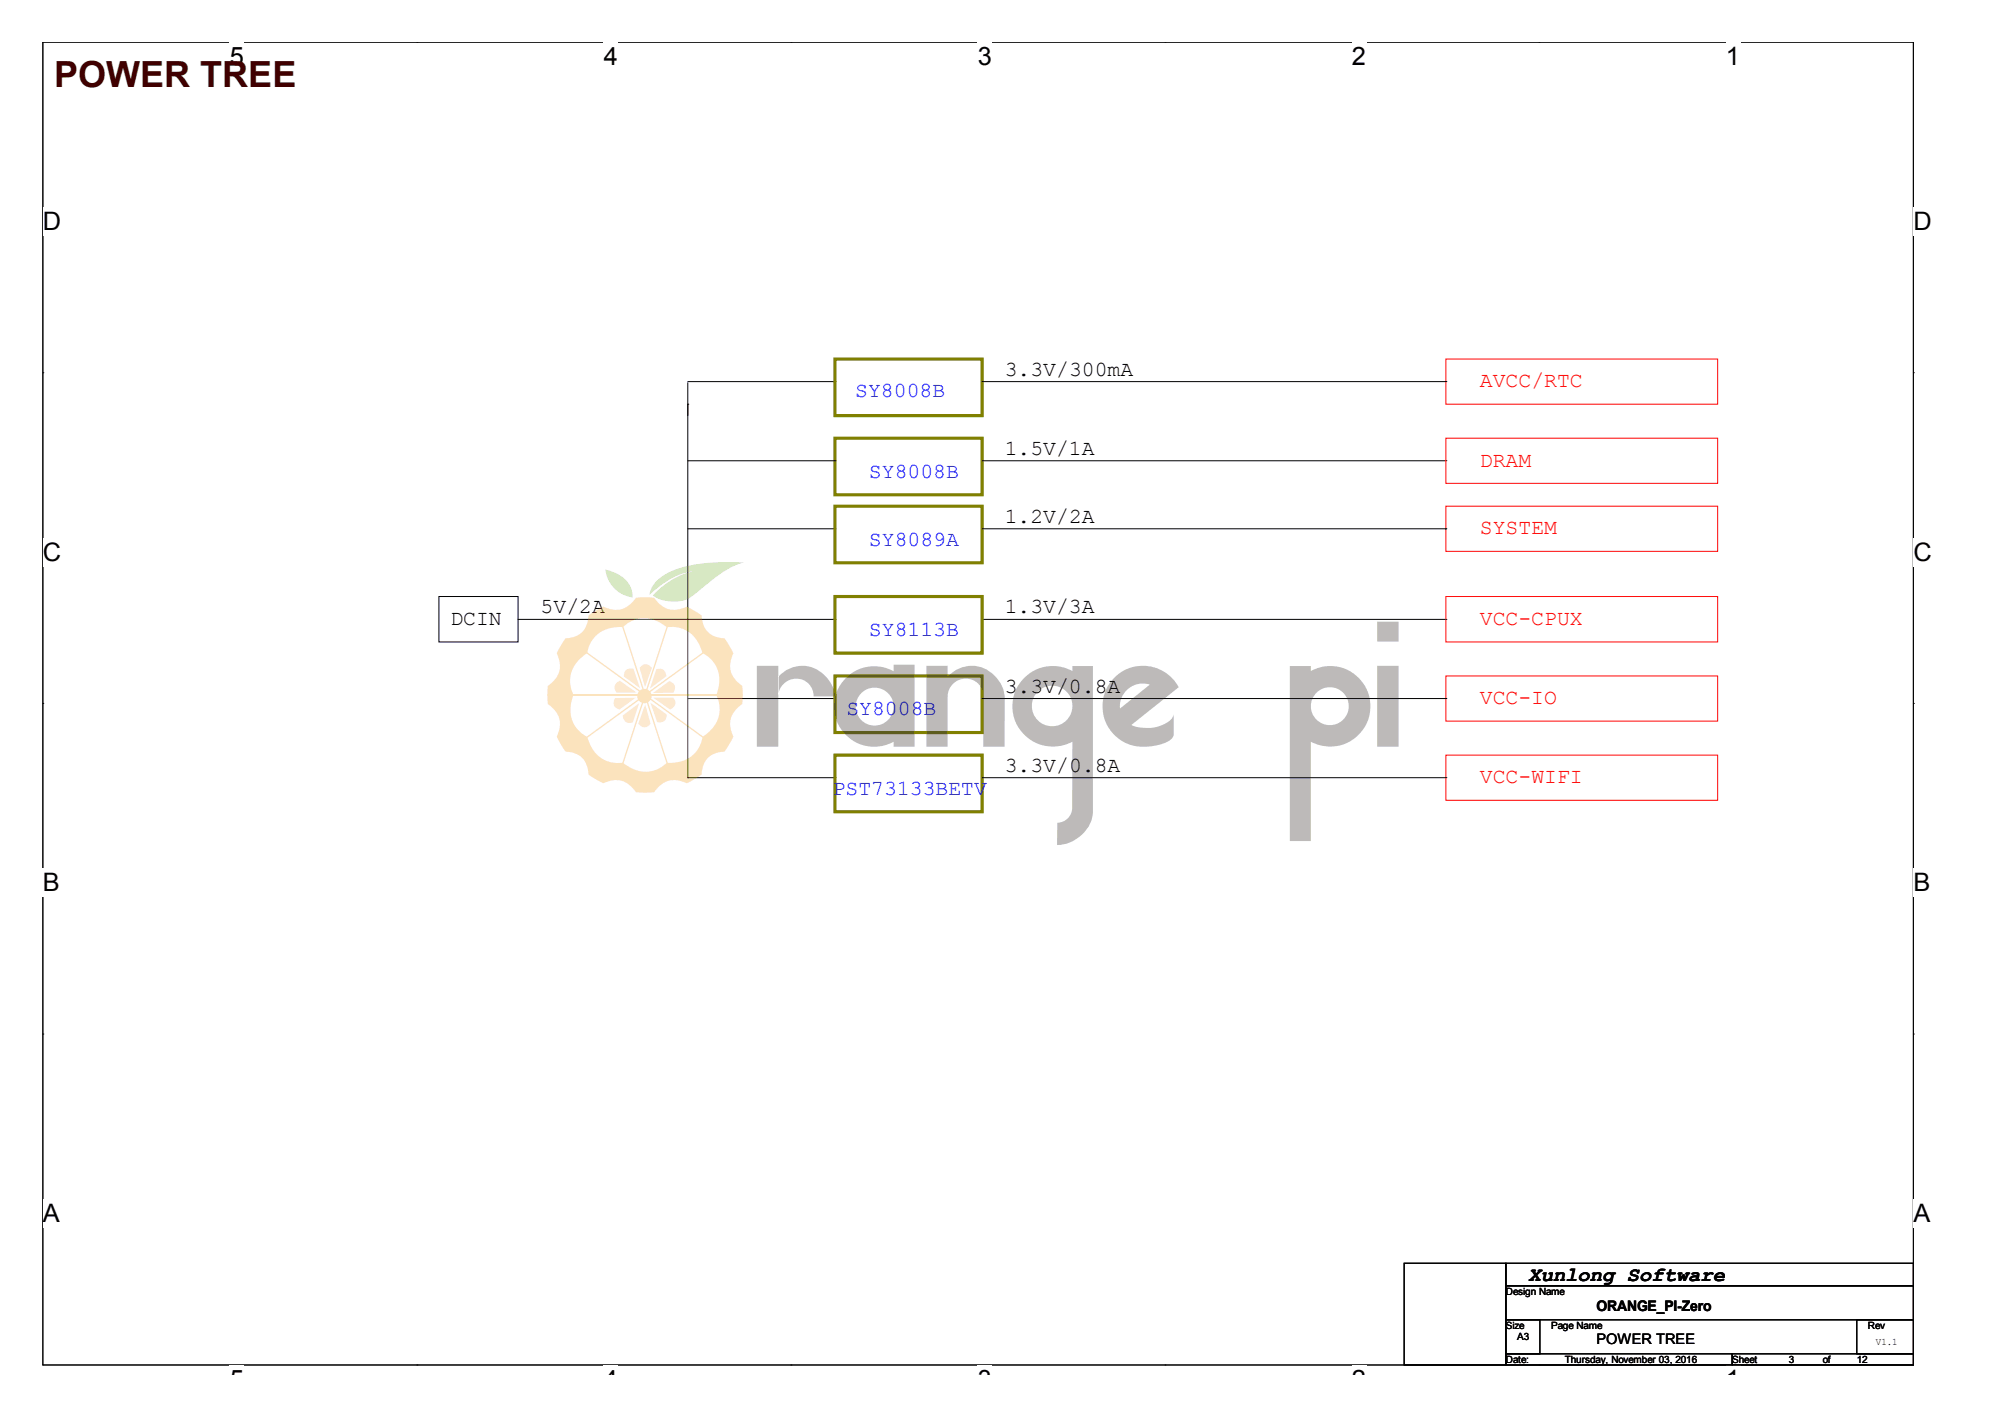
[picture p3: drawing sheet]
<svg xmlns="http://www.w3.org/2000/svg" width="297mm" height="210mm" viewBox="0 0 297 210" stroke-linecap="round" stroke-linejoin="round" font-family="sans-serif">
<path d="M6.3 6.2h277.2v196h-277.1z" fill="none" stroke="#000" stroke-width=".15"/>
<g fill="#fff">
<path d="M34 6.2h2.2v4.3h-2.2z"/>
<path d="M34 202.2h2.2v1.4h-2.2z"/>
</g>
<path d="M61.8 6.2h.1M61.8 202.2h.1" fill="none" stroke="#000" stroke-width=".15"/>
<g fill="#fff">
<path d="M89.5 6.2h2.1v4.3h-2.1z"/>
<path d="M89.5 202.2h2.1v1.4h-2.1z"/>
</g>
<path d="M117.2 6.2h.1M117.2 202.2h.1" fill="none" stroke="#000" stroke-width=".15"/>
<g fill="#fff">
<path d="M144.9 6.2h2.1v4.3h-2.1z"/>
<path d="M144.9 202.2h2.1v1.4h-2.1z"/>
</g>
<path d="M172.6 6.2h.1M172.6 202.2h.1" fill="none" stroke="#000" stroke-width=".15"/>
<g fill="#fff">
<path d="M200.3 6.2h2.1v4.3h-2.1z"/>
<path d="M200.3 202.2h2.1v1.4h-2.1z"/>
</g>
<path d="M228 6.2h.1M228 202.2h.1" fill="none" stroke="#000" stroke-width=".15"/>
<g fill="#fff">
<path d="M255.7 6.2h2.1v4.3h-2.1z"/>
<path d="M255.7 202.2h2.1v1.4h-2.1z"/>
<path d="M6.3 30.7h2.8v4.2h-2.8z"/>
<path d="M283.5 30.7h2.7v4.2h-2.7z"/>
<path d="M6.3 79.7h2.8v4.2h-2.8z"/>
<path d="M283.5 79.7h2.7v4.2h-2.7z"/>
</g>
<path d="M6.3 55.2h.1M283.5 55.2h.1" fill="none" stroke="#000" stroke-width=".15"/>
<g fill="#fff">
<path d="M6.3 128.7h2.6v4.2h-2.6z"/>
<path d="M283.5 128.7h2.5v4.2h-2.5z"/>
</g>
<path d="M6.3 104.2h.1M283.5 104.2h.1" fill="none" stroke="#000" stroke-width=".15"/>
<g fill="#fff">
<path d="M6.3 177.6h2.6v4.3h-2.6z"/>
<path d="M283.5 177.6h2.5v4.3h-2.5z"/>
</g>
<g fill="none" stroke="#000" stroke-width=".15">
<path d="M101.9 59.9h.1M101.9 56.7v58.5M101.9 56.5h21.8M123.7 56.5h.1M145.5 56.5h68.7M214.2 56.5h.1M101.9 68.3h21.8M101.9 78.3h21.8M123.7 68.3h.1M123.7 78.3h.1M145.5 68.3h68.7M145.5 78.3h68.7"/>
<path d="M214.2 68.3h.1M214.2 78.3h.1M65 88.4h11.8v6.7h-11.8zM76.8 91.8h46.9M101.9 91.8h.1M123.7 91.8h.1M145.5 91.8h68.7M214.2 91.8h.1M101.9 115.2h.1M101.9 103.5h21.8M101.9 115.2h21.8M123.7 103.5h.1"/>
<path d="M123.7 115.2h.1M145.5 103.5h68.7M145.5 115.2h68.7M214.2 103.5h.1M214.2 115.2h.1M6.3 153.2h.1M283.5 153.2h.1M208 187.1h15.1v15.1h-15.1zM223.1 187.1h60.4v3.4h-60.4zM223.1 190.5h60.4v5h-60.4zM223.1 195.5h5v5h-5zM275.1 195.5h8.4v5h-8.4z"/>
<path d="M223.1 200.5h33.5v1.7h-33.5zM256.6 200.5h26.9v1.7h-26.9z"/>
</g>
<path d="M123.7 53.2h21.8v8.4h-21.8zM123.7 64.9h21.8v8.4h-21.8zM123.7 75h21.8v8.4h-21.8zM123.7 88.4h21.8v8.3h-21.8zM123.7 100.1h21.8v8.4h-21.8zM123.7 111.9h21.8v8.3h-21.8z" fill="none" stroke="#808000" stroke-width=".47"/>
<path d="M214.2 53.2h40.3v6.7h-40.3zM214.2 64.9h40.3v6.7h-40.3zM214.2 75h40.3v6.7h-40.3zM214.2 88.4h40.3v6.7h-40.3zM214.2 100.1h40.3v6.7h-40.3zM214.2 111.9h40.3v6.6h-40.3z" fill="none" stroke="#f00" stroke-width=".15"/>
<g fill="#7bb537">
<path d="M97.3 86a8.7 8.7 0 0 1 4.1-2 29.6 29.6 0 0 1 8.9-.7 14.6 14.6 0 0 0-5.8 3.4l-.8 .7a5.7 5.7 0 0 1-3 1.7 5.6 5.6 0 0 1-4-.9 11.1 11.1 0 0 1 6.9-3.7 9.7 9.7 0 0 0-6.2 2.6l-1.2 1 .1-.3a3.7 3.7 0 0 1 1-1.8z"/>
<path d="M89.7 84.4a5.2 5.2 0 0 1 3.7 2.5l.2 .6 .1 1a4.7 4.7 0 0 1-4-4.1z"/>
</g>
<path d="M83.8 94.6a3.3 3.3 0 0 0 3.4-3.5l2.2-1.2a3.5 3.5 0 0 0 4.8-1.4h2.7a3.5 3.5 0 0 0 4.8 1.4l2.2 1.2a3.3 3.3 0 0 0 3.5 3.5l1.2 2.2a3.5 3.5 0 0 0 1.4 4.8v2.7a3.5 3.5 0 0 0-1.4 4.8l-1.2 2.2a3.3 3.3 0 0 0-3.5 3.5l-2.2 1.2a3.5 3.5 0 0 0-4.8 1.4h-2.7a3.5 3.5 0 0 0-4.8-1.4l-2.2-1.2a3.3 3.3 0 0 0-3.4-3.5l-1.3-2.2a3.5 3.5 0 0 0-1.3-4.8v-2.7a3.5 3.5 0 0 0 1.3-4.8z" fill="#f4a424"/>
<g fill="#fff">
<path d="M95.6 103l8.5-6.3a4.4 4.4 0 0 1 2.4 4.8l-.4 1.5z"/>
<path d="M98.8 92.9a4.4 4.4 0 0 1 4.7 2.5l.6 1.3-8.6 6.3z"/>
<path d="M92.4 92.8a4.4 4.4 0 0 1 5.2-.7l1.2 .8-3.3 10.1-3.2-10.1z"/>
<path d="M88.1 94.4a5 5 0 0 1 4.2-1.5l3.2 10-8.5-6.2v-.1a4.7 4.7 0 0 1 1.1-2.2z"/>
<path d="M85.8 97.7l1.2-1 8.5 6.3h-10.5a4.4 4.4 0 0 1 .8-5.3z"/>
<path d="M85 102.9h10.5l-8.5 6.2a4.4 4.4 0 0 1-2.4-4.7z"/>
<path d="M87 109.1l8.6-6.2-3.3 10.1a4.4 4.4 0 0 1-4.8-2.5z"/>
<path d="M95.5 102.9l3.3 10.1a4.4 4.4 0 0 1-5.3 .8l-1.2-.8z"/>
<path d="M95.6 103l8.5 6.2a4.4 4.4 0 0 1-3.8 3.7l-1.5 .1z"/>
<path d="M95.6 102.9h10.5a4.4 4.4 0 0 1-.9 5.3l-1.1 .9z"/>
</g>
<g fill="#f4a424">
<path d="M83.8 111.4l23.4-17 .1 .1-23.4 17z"/>
<circle cx="95.5" cy="103.1" r="1.06"/>
</g>
<path d="M81.1 103h28.9" fill="none" stroke="#f4a424" stroke-width=".18"/>
<g fill="#f4a424">
<path d="M99.9 89.2h.2l-8.9 27.6-.2-.1z"/>
<path d="M91 89.2h.2l8.9 27.5-.2 .1z"/>
<path d="M83.9 94.4l23.4 17-.1 .1-23.4-17z"/>
</g>
<g fill="#f5b664">
<path d="M94.8 98.9l.4-.4a1.08 1.08 0 0 1 1.4 .4l-1 2.9z"/>
<path d="M92.8 99.2a1.37 1.37 0 0 1 1-.1l1 2.8-2.4-1.7 .1-.6z"/>
<path d="M91.2 101.3l.6-.5 2.5 1.8h-3l-.2-.6v-.4z"/>
<path d="M91.1 103.4h3.1l-2.4 1.7-.6-.3a1.08 1.08 0 0 1-.1-1.4z"/>
<path d="M92.3 106l2.4-1.8-.9 2.8-.6 .1a1.08 1.08 0 0 1-.9-1.1z"/>
<path d="M95.6 104.3l.8 2.9-.5 .4a1.08 1.08 0 0 1-1.3-.4z"/>
<path d="M96.4 104.1l2.4 1.7-.1 .6a1.08 1.08 0 0 1-1.4 .6z"/>
<path d="M96.8 103.4h2.9l.3 .5a1.08 1.08 0 0 1-.7 1.2z"/>
<path d="M96.7 102.7l2.4-1.8 .6 .3a1.08 1.08 0 0 1 .1 1.4z"/>
<path d="M97.2 99.2l.6-.1a1.08 1.08 0 0 1 .9 1.1l-2.4 1.8z"/>
</g>
<g fill="#231916">
<path d="M137.3 98.6h3.1v1.6a4.8 4.8 0 0 1 7.8 1 4.4 4.4 0 0 1 .7 2.3l-.1 7.1h-3.1v-7.4a2.64 2.64 0 0 0-2.7-2.7 2.64 2.64 0 0 0-2.6 2.7v7.4h-3.1z"/>
<path d="M115.3 100.2v3a2.62 2.62 0 0 1 2.6-2.7 2.62 2.62 0 0 1 2.6 2.7h3.2a4.9 4.9 0 0 0-7.5-3.7zM112.1 98.6h3.2v12h-3.2z"/>
<path d="M126.8 104.7a2.81 2.81 0 0 0 5.6 0 2.81 2.81 0 0 0-5.6 0zM125.3 100.4a5.9 5.9 0 0 1 7.1-1v-.9h3.1v12.1h-3.1v-.7a6 6 0 0 1-7.6-1.7 6 6 0 0 1 .5-7.8z"/>
<path d="M152.9 104.6a3 3 0 0 0 6 0 3 3 0 0 0-6 0zM151.8 100.4a6 6 0 0 1 7.1-1v-.7h3v21.5a5.5 5.5 0 0 1-5.3 5v-3.3a2.22 2.22 0 0 0 2.2-2.2l.1-9.8a6 6 0 0 1-7.7-1.7 6 6 0 0 1 .6-7.8z"/>
<path d="M166.9 102.3a3.2 3.2 0 0 0-1 2.6l4.4-3.5a3.4 3.4 0 0 0-3.4 .9zM165.1 100.4a6 6 0 0 1 9.5 1.4l-7 5.6a5.5 5.5 0 0 0 6-1l.3-.6v3.1a2.5 2.5 0 0 1-2 1.4 6.7 6.7 0 0 1-7.3-1.9 6 6 0 0 1 .5-8z"/>
<path d="M194.2 104.6a2.81 2.81 0 0 0 5.6 0 2.81 2.81 0 0 0-5.6 0zM191.1 98.7h3.1v.7a6 6 0 0 1 8.8 5.2 6 6 0 0 1-8.8 5.3v14.7h-3.1z"/>
<path d="M204 98.6v12h3.2v-12zM204 92.1h3.2v2.9h-3.2z"/>
</g>
<text font-size="5.3" fill="#400000" x="8" y="12.8">POWER TREE</text>
<g font-size="3.8">
<text x="34" y="9.6">5</text>
<text x="89.5" y="9.6">4</text>
<text x="144.9" y="9.6">3</text>
<text x="200.3" y="9.6">2</text>
<text x="255.7" y="9.6">1</text>
<text x="6.3" y="34.1">D</text>
<text x="283.5" y="34.1">D</text>
<text x="6.3" y="83.1">C</text>
<text x="283.5" y="83.1">C</text>
<text x="6.3" y="132.1">B</text>
<text x="283.5" y="132.1">B</text>
<text x="6.3" y="181">A</text>
<text x="283.5" y="181">A</text>
<text x="34" y="205.6">5</text>
<text x="89.5" y="205.6">4</text>
<text x="144.9" y="205.6">3</text>
<text x="200.3" y="205.6">2</text>
<text x="255.7" y="205.6">1</text>
</g>
<g font-size="3.2" fill="#00f">
<text x="126.7" y="58.9">SY8008B</text>
<text x="128.7" y="70.8">SY8008B</text>
<text x="128.7" y="80.8">SY8089A</text>
<text x="128.7" y="94.3">SY8113B</text>
<text x="125.4" y="106">SY8008B</text>
<text x="123.4" y="117.7">PST73133BETV</text>
</g>
<g font-size="3.2">
<text x="148.9" y="55.7">3.3V/300mA</text>
<text x="148.8" y="67.4">1.5V/1A</text>
<text x="148.8" y="77.5">1.2V/2A</text>
<text x="66.7" y="92.6">DCIN</text>
<text x="80.1" y="90.9">5V/2A</text>
<text x="148.8" y="90.9">1.3V/3A</text>
<text x="148.8" y="102.6">3.3V/0.8A</text>
<text x="148.9" y="114.4">3.3V/0.8A</text>
</g>
<g font-size="3.2" fill="#f00">
<text x="219.3" y="57.3">AVCC/RTC</text>
<text x="219.2" y="69.1">DRAM</text>
<text x="219.2" y="79.1">SYSTEM</text>
<text x="219.2" y="92.6">VCC-CPUX</text>
<text x="219.2" y="104.3">VCC-IO</text>
<text x="219.3" y="116">VCC-WIFI</text>
</g>
<text font-size="3" x="226.4" y="189.7">Xunlong Software</text>
<g font-size="2.2">
<text x="236.5" y="194.2">ORANGE_PI-Zero</text>
<text x="236.5" y="199.2">POWER TREE</text>
</g>
<g font-size="1.5">
<text x="223.1" y="191.8">Design Name</text>
<text x="223.1" y="196.9">Size</text>
<text x="229.8" y="196.9">Page Name</text>
<text x="276.7" y="196.9">Rev</text>
<text x="223.1" y="201.9">Date:</text>
<text x="224.8" y="198.5">A3</text>
<text x="231.8" y="201.9">Thursday, November 03, 2016</text>
<text x="256.6" y="201.9">Sheet</text>
<text x="265" y="201.9">3</text>
<text x="270" y="201.9">of</text>
<text x="275.1" y="201.9">12</text>
<text x="277.9" y="199.2">V1.1</text>
</g>
</svg>
